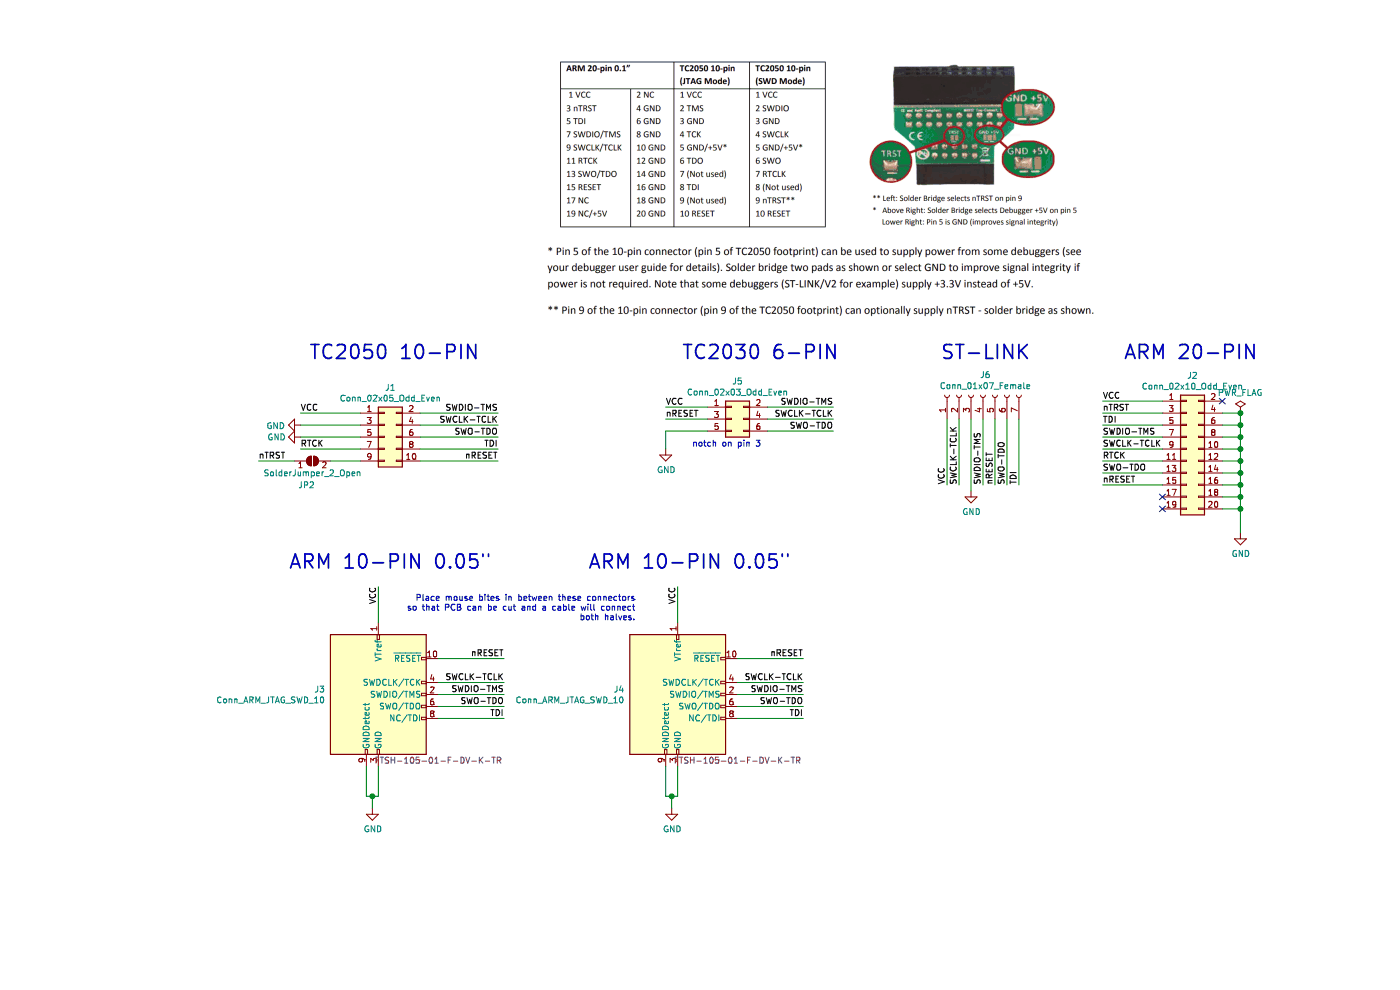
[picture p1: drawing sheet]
(kicad_sch (version 20200714) (host eeschema "5.99.0-unknown-9a4f92dfd~102~ubuntu20.04.1")

 (page 1 1)

 (paper "A4")

 (lib_symbols
  (symbol "Connector:Conn_01x07_Female" (pin_names hide)
   (property "Reference" "J" (id 0) (at 0 10.16 0) (effects (font (size 1.27 1.27))))
   (property "Value" "Conn_01x07_Female" (id 1) (at 0 -10.16 0) (effects (font (size 1.27 1.27))))
   (property "Footprint" "" (id 2) (at 0 0 0) (effects (font (size 1.27 1.27)) hide))
   (property "Datasheet" "~" (id 3) (at 0 0 0) (effects (font (size 1.27 1.27)) hide))
   (symbol "Conn_01x07_Female_1_1"
    (arc (start 0 -7.112) (end 0 -8.128) (radius (at 0 -7.62) (length 0.508) (angles 90.1 -90.1)) (stroke (width 0.1524)) (fill (type none)))
    (arc (start 0 -4.572) (end 0 -5.588) (radius (at 0 -5.08) (length 0.508) (angles 90.1 -90.1)) (stroke (width 0.1524)) (fill (type none)))
    (arc (start 0 -2.032) (end 0 -3.048) (radius (at 0 -2.54) (length 0.508) (angles 90.1 -90.1)) (stroke (width 0.1524)) (fill (type none)))
    (arc (start 0 0.508) (end 0 -0.508) (radius (at 0 0) (length 0.508) (angles 90.1 -90.1)) (stroke (width 0.1524)) (fill (type none)))
    (arc (start 0 3.048) (end 0 2.032) (radius (at 0 2.54) (length 0.508) (angles 90.1 -90.1)) (stroke (width 0.1524)) (fill (type none)))
    (arc (start 0 5.588) (end 0 4.572) (radius (at 0 5.08) (length 0.508) (angles 90.1 -90.1)) (stroke (width 0.1524)) (fill (type none)))
    (arc (start 0 8.128) (end 0 7.112) (radius (at 0 7.62) (length 0.508) (angles 90.1 -90.1)) (stroke (width 0.1524)) (fill (type none)))
    (polyline (pts (xy -1.27 -7.62) (xy -0.508 -7.62)) (stroke (width 0.1524)) (fill (type none)))
    (polyline (pts (xy -1.27 -5.08) (xy -0.508 -5.08)) (stroke (width 0.1524)) (fill (type none)))
    (polyline (pts (xy -1.27 -2.54) (xy -0.508 -2.54)) (stroke (width 0.1524)) (fill (type none)))
    (polyline (pts (xy -1.27 0) (xy -0.508 0)) (stroke (width 0.1524)) (fill (type none)))
    (polyline (pts (xy -1.27 2.54) (xy -0.508 2.54)) (stroke (width 0.1524)) (fill (type none)))
    (polyline (pts (xy -1.27 5.08) (xy -0.508 5.08)) (stroke (width 0.1524)) (fill (type none)))
    (polyline (pts (xy -1.27 7.62) (xy -0.508 7.62)) (stroke (width 0.1524)) (fill (type none)))
    (pin passive line (at -5.08 7.62 0) (length 3.81) (name "Pin_1" (effects (font (size 1.27 1.27)))) (number "1" (effects (font (size 1.27 1.27)))))
    (pin passive line (at -5.08 5.08 0) (length 3.81) (name "Pin_2" (effects (font (size 1.27 1.27)))) (number "2" (effects (font (size 1.27 1.27)))))
    (pin passive line (at -5.08 2.54 0) (length 3.81) (name "Pin_3" (effects (font (size 1.27 1.27)))) (number "3" (effects (font (size 1.27 1.27)))))
    (pin passive line (at -5.08 0 0) (length 3.81) (name "Pin_4" (effects (font (size 1.27 1.27)))) (number "4" (effects (font (size 1.27 1.27)))))
    (pin passive line (at -5.08 -2.54 0) (length 3.81) (name "Pin_5" (effects (font (size 1.27 1.27)))) (number "5" (effects (font (size 1.27 1.27)))))
    (pin passive line (at -5.08 -5.08 0) (length 3.81) (name "Pin_6" (effects (font (size 1.27 1.27)))) (number "6" (effects (font (size 1.27 1.27)))))
    (pin passive line (at -5.08 -7.62 0) (length 3.81) (name "Pin_7" (effects (font (size 1.27 1.27)))) (number "7" (effects (font (size 1.27 1.27)))))))
  (symbol "Connector:Conn_ARM_JTAG_SWD_10"
   (property "Reference" "J" (id 0) (at -2.54 16.51 0) (effects (font (size 1.27 1.27)) (justify right)))
   (property "Value" "Conn_ARM_JTAG_SWD_10" (id 1) (at -2.54 13.97 0) (effects (font (size 1.27 1.27)) (justify right bottom)))
   (property "Footprint" "" (id 2) (at 0 0 0) (effects (font (size 1.27 1.27)) hide))
   (property "Datasheet" "http://infocenter.arm.com/help/topic/com.arm.doc.ddi0314h/DDI0314H_coresight_components_trm.pdf" (id 3) (at -8.89 -31.75 90) (effects (font (size 1.27 1.27)) hide))
   (symbol "Conn_ARM_JTAG_SWD_10_0_1"
    (rectangle (start -10.16 12.7) (end 10.16 -12.7) (stroke (width 0.254)) (fill (type background)))
    (rectangle (start -2.794 -12.7) (end -2.286 -11.684) (stroke (width 0)) (fill (type none)))
    (rectangle (start -0.254 -12.7) (end 0.254 -11.684) (stroke (width 0)) (fill (type none)))
    (rectangle (start -0.254 12.7) (end 0.254 11.684) (stroke (width 0)) (fill (type none)))
    (rectangle (start 9.144 2.286) (end 10.16 2.794) (stroke (width 0)) (fill (type none)))
    (rectangle (start 10.16 -2.794) (end 9.144 -2.286) (stroke (width 0)) (fill (type none)))
    (rectangle (start 10.16 -0.254) (end 9.144 0.254) (stroke (width 0)) (fill (type none)))
    (rectangle (start 10.16 7.874) (end 9.144 7.366) (stroke (width 0)) (fill (type none))))
   (symbol "Conn_ARM_JTAG_SWD_10_1_1"
    (rectangle (start 9.144 -5.334) (end 10.16 -4.826) (stroke (width 0)) (fill (type none)))
    (pin power_in line (at 0 15.24 270) (length 2.54) (name "VTref" (effects (font (size 1.27 1.27)))) (number "1" (effects (font (size 1.27 1.27)))))
    (pin open_collector line (at 12.7 7.62 180) (length 2.54) (name "~RESET~" (effects (font (size 1.27 1.27)))) (number "10" (effects (font (size 1.27 1.27)))))
    (pin bidirectional line (at 12.7 0 180) (length 2.54) (name "SWDIO/TMS" (effects (font (size 1.27 1.27)))) (number "2" (effects (font (size 1.27 1.27)))))
    (pin power_in line (at 0 -15.24 90) (length 2.54) (name "GND" (effects (font (size 1.27 1.27)))) (number "3" (effects (font (size 1.27 1.27)))))
    (pin output line (at 12.7 2.54 180) (length 2.54) (name "SWDCLK/TCK" (effects (font (size 1.27 1.27)))) (number "4" (effects (font (size 1.27 1.27)))))
    (pin passive line (at 0 -15.24 90) (length 2.54) hide (name "GND" (effects (font (size 1.27 1.27)))) (number "5" (effects (font (size 1.27 1.27)))))
    (pin input line (at 12.7 -2.54 180) (length 2.54) (name "SWO/TDO" (effects (font (size 1.27 1.27)))) (number "6" (effects (font (size 1.27 1.27)))))
    (pin unconnected line (at -10.16 0 0) (length 2.54) hide (name "KEY" (effects (font (size 1.27 1.27)))) (number "7" (effects (font (size 1.27 1.27)))))
    (pin output line (at 12.7 -5.08 180) (length 2.54) (name "NC/TDI" (effects (font (size 1.27 1.27)))) (number "8" (effects (font (size 1.27 1.27)))))
    (pin passive line (at -2.54 -15.24 90) (length 2.54) (name "GNDDetect" (effects (font (size 1.27 1.27)))) (number "9" (effects (font (size 1.27 1.27)))))))
  (symbol "Connector_Generic:Conn_02x03_Odd_Even" (pin_names hide)
   (property "Reference" "J" (id 0) (at 1.27 5.08 0) (effects (font (size 1.27 1.27))))
   (property "Value" "Conn_02x03_Odd_Even" (id 1) (at 1.27 -5.08 0) (effects (font (size 1.27 1.27))))
   (property "Footprint" "" (id 2) (at 0 0 0) (effects (font (size 1.27 1.27)) hide))
   (property "Datasheet" "~" (id 3) (at 0 0 0) (effects (font (size 1.27 1.27)) hide))
   (symbol "Conn_02x03_Odd_Even_1_1"
    (rectangle (start -1.27 -2.413) (end 0 -2.667) (stroke (width 0.1524)) (fill (type none)))
    (rectangle (start -1.27 2.667) (end 0 2.413) (stroke (width 0.1524)) (fill (type none)))
    (rectangle (start -1.27 3.81) (end 3.81 -3.81) (stroke (width 0.254)) (fill (type background)))
    (rectangle (start -1.27 0.127) (end 0 -0.127) (stroke (width 0.1524)) (fill (type none)))
    (rectangle (start 3.81 -2.413) (end 2.54 -2.667) (stroke (width 0.1524)) (fill (type none)))
    (rectangle (start 3.81 2.667) (end 2.54 2.413) (stroke (width 0.1524)) (fill (type none)))
    (rectangle (start 3.81 0.127) (end 2.54 -0.127) (stroke (width 0.1524)) (fill (type none)))
    (pin passive line (at -5.08 2.54 0) (length 3.81) (name "Pin_1" (effects (font (size 1.27 1.27)))) (number "1" (effects (font (size 1.27 1.27)))))
    (pin passive line (at 7.62 2.54 180) (length 3.81) (name "Pin_2" (effects (font (size 1.27 1.27)))) (number "2" (effects (font (size 1.27 1.27)))))
    (pin passive line (at -5.08 0 0) (length 3.81) (name "Pin_3" (effects (font (size 1.27 1.27)))) (number "3" (effects (font (size 1.27 1.27)))))
    (pin passive line (at 7.62 0 180) (length 3.81) (name "Pin_4" (effects (font (size 1.27 1.27)))) (number "4" (effects (font (size 1.27 1.27)))))
    (pin passive line (at -5.08 -2.54 0) (length 3.81) (name "Pin_5" (effects (font (size 1.27 1.27)))) (number "5" (effects (font (size 1.27 1.27)))))
    (pin passive line (at 7.62 -2.54 180) (length 3.81) (name "Pin_6" (effects (font (size 1.27 1.27)))) (number "6" (effects (font (size 1.27 1.27)))))))
  (symbol "Connector_Generic:Conn_02x05_Odd_Even" (pin_names hide)
   (property "Reference" "J" (id 0) (at 1.27 7.62 0) (effects (font (size 1.27 1.27))))
   (property "Value" "Conn_02x05_Odd_Even" (id 1) (at 1.27 -7.62 0) (effects (font (size 1.27 1.27))))
   (property "Footprint" "" (id 2) (at 0 0 0) (effects (font (size 1.27 1.27)) hide))
   (property "Datasheet" "~" (id 3) (at 0 0 0) (effects (font (size 1.27 1.27)) hide))
   (symbol "Conn_02x05_Odd_Even_1_1"
    (rectangle (start -1.27 -4.953) (end 0 -5.207) (stroke (width 0.1524)) (fill (type none)))
    (rectangle (start -1.27 -2.413) (end 0 -2.667) (stroke (width 0.1524)) (fill (type none)))
    (rectangle (start -1.27 2.667) (end 0 2.413) (stroke (width 0.1524)) (fill (type none)))
    (rectangle (start -1.27 5.207) (end 0 4.953) (stroke (width 0.1524)) (fill (type none)))
    (rectangle (start -1.27 6.35) (end 3.81 -6.35) (stroke (width 0.254)) (fill (type background)))
    (rectangle (start -1.27 0.127) (end 0 -0.127) (stroke (width 0.1524)) (fill (type none)))
    (rectangle (start 3.81 -4.953) (end 2.54 -5.207) (stroke (width 0.1524)) (fill (type none)))
    (rectangle (start 3.81 -2.413) (end 2.54 -2.667) (stroke (width 0.1524)) (fill (type none)))
    (rectangle (start 3.81 2.667) (end 2.54 2.413) (stroke (width 0.1524)) (fill (type none)))
    (rectangle (start 3.81 5.207) (end 2.54 4.953) (stroke (width 0.1524)) (fill (type none)))
    (rectangle (start 3.81 0.127) (end 2.54 -0.127) (stroke (width 0.1524)) (fill (type none)))
    (pin passive line (at -5.08 5.08 0) (length 3.81) (name "Pin_1" (effects (font (size 1.27 1.27)))) (number "1" (effects (font (size 1.27 1.27)))))
    (pin passive line (at 7.62 -5.08 180) (length 3.81) (name "Pin_10" (effects (font (size 1.27 1.27)))) (number "10" (effects (font (size 1.27 1.27)))))
    (pin passive line (at 7.62 5.08 180) (length 3.81) (name "Pin_2" (effects (font (size 1.27 1.27)))) (number "2" (effects (font (size 1.27 1.27)))))
    (pin passive line (at -5.08 2.54 0) (length 3.81) (name "Pin_3" (effects (font (size 1.27 1.27)))) (number "3" (effects (font (size 1.27 1.27)))))
    (pin passive line (at 7.62 2.54 180) (length 3.81) (name "Pin_4" (effects (font (size 1.27 1.27)))) (number "4" (effects (font (size 1.27 1.27)))))
    (pin passive line (at -5.08 0 0) (length 3.81) (name "Pin_5" (effects (font (size 1.27 1.27)))) (number "5" (effects (font (size 1.27 1.27)))))
    (pin passive line (at 7.62 0 180) (length 3.81) (name "Pin_6" (effects (font (size 1.27 1.27)))) (number "6" (effects (font (size 1.27 1.27)))))
    (pin passive line (at -5.08 -2.54 0) (length 3.81) (name "Pin_7" (effects (font (size 1.27 1.27)))) (number "7" (effects (font (size 1.27 1.27)))))
    (pin passive line (at 7.62 -2.54 180) (length 3.81) (name "Pin_8" (effects (font (size 1.27 1.27)))) (number "8" (effects (font (size 1.27 1.27)))))
    (pin passive line (at -5.08 -5.08 0) (length 3.81) (name "Pin_9" (effects (font (size 1.27 1.27)))) (number "9" (effects (font (size 1.27 1.27)))))))
  (symbol "Connector_Generic:Conn_02x10_Odd_Even" (pin_names hide)
   (property "Reference" "J" (id 0) (at 1.27 12.7 0) (effects (font (size 1.27 1.27))))
   (property "Value" "Conn_02x10_Odd_Even" (id 1) (at 1.27 -15.24 0) (effects (font (size 1.27 1.27))))
   (property "Footprint" "" (id 2) (at 0 0 0) (effects (font (size 1.27 1.27)) hide))
   (property "Datasheet" "~" (id 3) (at 0 0 0) (effects (font (size 1.27 1.27)) hide))
   (symbol "Conn_02x10_Odd_Even_1_1"
    (rectangle (start -1.27 -4.953) (end 0 -5.207) (stroke (width 0.1524)) (fill (type none)))
    (rectangle (start -1.27 -7.493) (end 0 -7.747) (stroke (width 0.1524)) (fill (type none)))
    (rectangle (start -1.27 -10.033) (end 0 -10.287) (stroke (width 0.1524)) (fill (type none)))
    (rectangle (start -1.27 -12.573) (end 0 -12.827) (stroke (width 0.1524)) (fill (type none)))
    (rectangle (start -1.27 -2.413) (end 0 -2.667) (stroke (width 0.1524)) (fill (type none)))
    (rectangle (start -1.27 2.667) (end 0 2.413) (stroke (width 0.1524)) (fill (type none)))
    (rectangle (start -1.27 5.207) (end 0 4.953) (stroke (width 0.1524)) (fill (type none)))
    (rectangle (start -1.27 7.747) (end 0 7.493) (stroke (width 0.1524)) (fill (type none)))
    (rectangle (start -1.27 10.287) (end 0 10.033) (stroke (width 0.1524)) (fill (type none)))
    (rectangle (start -1.27 11.43) (end 3.81 -13.97) (stroke (width 0.254)) (fill (type background)))
    (rectangle (start -1.27 0.127) (end 0 -0.127) (stroke (width 0.1524)) (fill (type none)))
    (rectangle (start 3.81 -4.953) (end 2.54 -5.207) (stroke (width 0.1524)) (fill (type none)))
    (rectangle (start 3.81 -7.493) (end 2.54 -7.747) (stroke (width 0.1524)) (fill (type none)))
    (rectangle (start 3.81 -10.033) (end 2.54 -10.287) (stroke (width 0.1524)) (fill (type none)))
    (rectangle (start 3.81 -12.573) (end 2.54 -12.827) (stroke (width 0.1524)) (fill (type none)))
    (rectangle (start 3.81 -2.413) (end 2.54 -2.667) (stroke (width 0.1524)) (fill (type none)))
    (rectangle (start 3.81 2.667) (end 2.54 2.413) (stroke (width 0.1524)) (fill (type none)))
    (rectangle (start 3.81 5.207) (end 2.54 4.953) (stroke (width 0.1524)) (fill (type none)))
    (rectangle (start 3.81 7.747) (end 2.54 7.493) (stroke (width 0.1524)) (fill (type none)))
    (rectangle (start 3.81 10.287) (end 2.54 10.033) (stroke (width 0.1524)) (fill (type none)))
    (rectangle (start 3.81 0.127) (end 2.54 -0.127) (stroke (width 0.1524)) (fill (type none)))
    (pin passive line (at -5.08 10.16 0) (length 3.81) (name "Pin_1" (effects (font (size 1.27 1.27)))) (number "1" (effects (font (size 1.27 1.27)))))
    (pin passive line (at 7.62 0 180) (length 3.81) (name "Pin_10" (effects (font (size 1.27 1.27)))) (number "10" (effects (font (size 1.27 1.27)))))
    (pin passive line (at -5.08 -2.54 0) (length 3.81) (name "Pin_11" (effects (font (size 1.27 1.27)))) (number "11" (effects (font (size 1.27 1.27)))))
    (pin passive line (at 7.62 -2.54 180) (length 3.81) (name "Pin_12" (effects (font (size 1.27 1.27)))) (number "12" (effects (font (size 1.27 1.27)))))
    (pin passive line (at -5.08 -5.08 0) (length 3.81) (name "Pin_13" (effects (font (size 1.27 1.27)))) (number "13" (effects (font (size 1.27 1.27)))))
    (pin passive line (at 7.62 -5.08 180) (length 3.81) (name "Pin_14" (effects (font (size 1.27 1.27)))) (number "14" (effects (font (size 1.27 1.27)))))
    (pin passive line (at -5.08 -7.62 0) (length 3.81) (name "Pin_15" (effects (font (size 1.27 1.27)))) (number "15" (effects (font (size 1.27 1.27)))))
    (pin passive line (at 7.62 -7.62 180) (length 3.81) (name "Pin_16" (effects (font (size 1.27 1.27)))) (number "16" (effects (font (size 1.27 1.27)))))
    (pin passive line (at -5.08 -10.16 0) (length 3.81) (name "Pin_17" (effects (font (size 1.27 1.27)))) (number "17" (effects (font (size 1.27 1.27)))))
    (pin passive line (at 7.62 -10.16 180) (length 3.81) (name "Pin_18" (effects (font (size 1.27 1.27)))) (number "18" (effects (font (size 1.27 1.27)))))
    (pin passive line (at -5.08 -12.7 0) (length 3.81) (name "Pin_19" (effects (font (size 1.27 1.27)))) (number "19" (effects (font (size 1.27 1.27)))))
    (pin passive line (at 7.62 10.16 180) (length 3.81) (name "Pin_2" (effects (font (size 1.27 1.27)))) (number "2" (effects (font (size 1.27 1.27)))))
    (pin passive line (at 7.62 -12.7 180) (length 3.81) (name "Pin_20" (effects (font (size 1.27 1.27)))) (number "20" (effects (font (size 1.27 1.27)))))
    (pin passive line (at -5.08 7.62 0) (length 3.81) (name "Pin_3" (effects (font (size 1.27 1.27)))) (number "3" (effects (font (size 1.27 1.27)))))
    (pin passive line (at 7.62 7.62 180) (length 3.81) (name "Pin_4" (effects (font (size 1.27 1.27)))) (number "4" (effects (font (size 1.27 1.27)))))
    (pin passive line (at -5.08 5.08 0) (length 3.81) (name "Pin_5" (effects (font (size 1.27 1.27)))) (number "5" (effects (font (size 1.27 1.27)))))
    (pin passive line (at 7.62 5.08 180) (length 3.81) (name "Pin_6" (effects (font (size 1.27 1.27)))) (number "6" (effects (font (size 1.27 1.27)))))
    (pin passive line (at -5.08 2.54 0) (length 3.81) (name "Pin_7" (effects (font (size 1.27 1.27)))) (number "7" (effects (font (size 1.27 1.27)))))
    (pin passive line (at 7.62 2.54 180) (length 3.81) (name "Pin_8" (effects (font (size 1.27 1.27)))) (number "8" (effects (font (size 1.27 1.27)))))
    (pin passive line (at -5.08 0 0) (length 3.81) (name "Pin_9" (effects (font (size 1.27 1.27)))) (number "9" (effects (font (size 1.27 1.27)))))))
  (symbol "Jumper:SolderJumper_2_Open" (pin_names (offset 0) hide)
   (property "Reference" "JP" (id 0) (at 0 2.032 0) (effects (font (size 1.27 1.27))))
   (property "Value" "SolderJumper_2_Open" (id 1) (at 0 -2.54 0) (effects (font (size 1.27 1.27))))
   (property "Footprint" "" (id 2) (at 0 0 0) (effects (font (size 1.27 1.27)) hide))
   (property "Datasheet" "~" (id 3) (at 0 0 0) (effects (font (size 1.27 1.27)) hide))
   (symbol "SolderJumper_2_Open_0_1"
    (arc (start -0.254 1.016) (end -0.254 -1.016) (radius (at -0.254 0) (length 1.016) (angles 90.1 -90.1)) (stroke (width 0)) (fill (type none)))
    (arc (start -0.254 1.016) (end -0.254 -1.016) (radius (at -0.254 0) (length 1.016) (angles 90.1 -90.1)) (stroke (width 0)) (fill (type outline)))
    (arc (start 0.254 -1.016) (end 0.254 1.016) (radius (at 0.254 0) (length 1.016) (angles -89.9 89.9)) (stroke (width 0)) (fill (type none)))
    (arc (start 0.254 -1.016) (end 0.254 1.016) (radius (at 0.254 0) (length 1.016) (angles -89.9 89.9)) (stroke (width 0)) (fill (type outline)))
    (polyline (pts (xy -0.254 1.016) (xy -0.254 -1.016)) (stroke (width 0)) (fill (type none)))
    (polyline (pts (xy 0.254 1.016) (xy 0.254 -1.016)) (stroke (width 0)) (fill (type none))))
   (symbol "SolderJumper_2_Open_1_1"
    (pin passive line (at -3.81 0 0) (length 2.54) (name "A" (effects (font (size 1.27 1.27)))) (number "1" (effects (font (size 1.27 1.27)))))
    (pin passive line (at 3.81 0 180) (length 2.54) (name "B" (effects (font (size 1.27 1.27)))) (number "2" (effects (font (size 1.27 1.27)))))))
  (symbol "power:GND" (power) (pin_names (offset 0))
   (property "Reference" "#PWR" (id 0) (at 0 -6.35 0) (effects (font (size 1.27 1.27)) hide))
   (property "Value" "GND" (id 1) (at 0 -3.81 0) (effects (font (size 1.27 1.27))))
   (property "Footprint" "" (id 2) (at 0 0 0) (effects (font (size 1.27 1.27)) hide))
   (property "Datasheet" "" (id 3) (at 0 0 0) (effects (font (size 1.27 1.27)) hide))
   (symbol "GND_0_1"
    (polyline (pts (xy 0 0) (xy 0 -1.27) (xy 1.27 -1.27) (xy 0 -2.54) (xy -1.27 -1.27) (xy 0 -1.27)) (stroke (width 0)) (fill (type none))))
   (symbol "GND_1_1"
    (pin power_in line (at 0 0 270) (length 0) hide (name "GND" (effects (font (size 1.27 1.27)))) (number "1" (effects (font (size 1.27 1.27)))))))
  (symbol "power:PWR_FLAG" (power) (pin_numbers hide) (pin_names (offset 0) hide)
   (property "Reference" "#FLG" (id 0) (at 0 1.905 0) (effects (font (size 1.27 1.27)) hide))
   (property "Value" "PWR_FLAG" (id 1) (at 0 3.81 0) (effects (font (size 1.27 1.27))))
   (property "Footprint" "" (id 2) (at 0 0 0) (effects (font (size 1.27 1.27)) hide))
   (property "Datasheet" "~" (id 3) (at 0 0 0) (effects (font (size 1.27 1.27)) hide))
   (symbol "PWR_FLAG_0_1"
    (polyline (pts (xy 0 0) (xy 0 1.27) (xy -1.016 1.905) (xy 0 2.54) (xy 1.016 1.905) (xy 0 1.27)) (stroke (width 0)) (fill (type none))))
   (symbol "PWR_FLAG_0_0"
    (pin power_out line (at 0 0 90) (length 0) (name "pwr" (effects (font (size 1.27 1.27)))) (number "1" (effects (font (size 1.27 1.27))))))))

 (junction (at 71.12 168.91) (diameter 1.016) (color 0 0 0 0))
 (junction (at 134.62 168.91) (diameter 1.016) (color 0 0 0 0))
 (junction (at 255.27 87.63) (diameter 1.016) (color 0 0 0 0))
 (junction (at 255.27 90.17) (diameter 1.016) (color 0 0 0 0))
 (junction (at 255.27 92.71) (diameter 1.016) (color 0 0 0 0))
 (junction (at 255.27 95.25) (diameter 1.016) (color 0 0 0 0))
 (junction (at 255.27 97.79) (diameter 1.016) (color 0 0 0 0))
 (junction (at 255.27 100.33) (diameter 1.016) (color 0 0 0 0))
 (junction (at 255.27 102.87) (diameter 1.016) (color 0 0 0 0))
 (junction (at 255.27 105.41) (diameter 1.016) (color 0 0 0 0))
 (junction (at 255.27 107.95) (diameter 1.016) (color 0 0 0 0))

 (no_connect (at 251.46 85.09))
 (no_connect (at 238.76 105.41))
 (no_connect (at 238.76 107.95))

 (wire (pts (xy 46.99 97.79) (xy 54.61 97.79)) (stroke (width 0) (type solid) (color 0 0 0 0)))
 (wire (pts (xy 55.88 87.63) (xy 68.58 87.63)) (stroke (width 0) (type solid) (color 0 0 0 0)))
 (wire (pts (xy 55.88 90.17) (xy 68.58 90.17)) (stroke (width 0) (type solid) (color 0 0 0 0)))
 (wire (pts (xy 55.88 92.71) (xy 68.58 92.71)) (stroke (width 0) (type solid) (color 0 0 0 0)))
 (wire (pts (xy 55.88 95.25) (xy 68.58 95.25)) (stroke (width 0) (type solid) (color 0 0 0 0)))
 (wire (pts (xy 62.23 97.79) (xy 68.58 97.79)) (stroke (width 0) (type solid) (color 0 0 0 0)))
 (wire (pts (xy 69.85 162.56) (xy 69.85 168.91)) (stroke (width 0) (type solid) (color 0 0 0 0)))
 (wire (pts (xy 69.85 168.91) (xy 71.12 168.91)) (stroke (width 0) (type solid) (color 0 0 0 0)))
 (wire (pts (xy 71.12 168.91) (xy 72.39 168.91)) (stroke (width 0) (type solid) (color 0 0 0 0)))
 (wire (pts (xy 71.12 171.45) (xy 71.12 168.91)) (stroke (width 0) (type solid) (color 0 0 0 0)))
 (wire (pts (xy 72.39 132.08) (xy 72.39 124.46)) (stroke (width 0) (type solid) (color 0 0 0 0)))
 (wire (pts (xy 72.39 168.91) (xy 72.39 162.56)) (stroke (width 0) (type solid) (color 0 0 0 0)))
 (wire (pts (xy 81.28 87.63) (xy 97.79 87.63)) (stroke (width 0) (type solid) (color 0 0 0 0)))
 (wire (pts (xy 81.28 90.17) (xy 97.79 90.17)) (stroke (width 0) (type solid) (color 0 0 0 0)))
 (wire (pts (xy 81.28 92.71) (xy 97.79 92.71)) (stroke (width 0) (type solid) (color 0 0 0 0)))
 (wire (pts (xy 81.28 95.25) (xy 97.79 95.25)) (stroke (width 0) (type solid) (color 0 0 0 0)))
 (wire (pts (xy 81.28 97.79) (xy 97.79 97.79)) (stroke (width 0) (type solid) (color 0 0 0 0)))
 (wire (pts (xy 85.09 139.7) (xy 99.06 139.7)) (stroke (width 0) (type solid) (color 0 0 0 0)))
 (wire (pts (xy 85.09 144.78) (xy 99.06 144.78)) (stroke (width 0) (type solid) (color 0 0 0 0)))
 (wire (pts (xy 85.09 147.32) (xy 99.06 147.32)) (stroke (width 0) (type solid) (color 0 0 0 0)))
 (wire (pts (xy 85.09 149.86) (xy 99.06 149.86)) (stroke (width 0) (type solid) (color 0 0 0 0)))
 (wire (pts (xy 85.09 152.4) (xy 99.06 152.4)) (stroke (width 0) (type solid) (color 0 0 0 0)))
 (wire (pts (xy 133.35 95.25) (xy 133.35 91.44)) (stroke (width 0) (type solid) (color 0 0 0 0)))
 (wire (pts (xy 133.35 162.56) (xy 133.35 168.91)) (stroke (width 0) (type solid) (color 0 0 0 0)))
 (wire (pts (xy 133.35 168.91) (xy 134.62 168.91)) (stroke (width 0) (type solid) (color 0 0 0 0)))
 (wire (pts (xy 134.62 168.91) (xy 135.89 168.91)) (stroke (width 0) (type solid) (color 0 0 0 0)))
 (wire (pts (xy 134.62 171.45) (xy 134.62 168.91)) (stroke (width 0) (type solid) (color 0 0 0 0)))
 (wire (pts (xy 135.89 132.08) (xy 135.89 124.46)) (stroke (width 0) (type solid) (color 0 0 0 0)))
 (wire (pts (xy 135.89 168.91) (xy 135.89 162.56)) (stroke (width 0) (type solid) (color 0 0 0 0)))
 (wire (pts (xy 142.24 86.36) (xy 133.35 86.36)) (stroke (width 0) (type solid) (color 0 0 0 0)))
 (wire (pts (xy 142.24 88.9) (xy 133.35 88.9)) (stroke (width 0) (type solid) (color 0 0 0 0)))
 (wire (pts (xy 142.24 91.44) (xy 133.35 91.44)) (stroke (width 0) (type solid) (color 0 0 0 0)))
 (wire (pts (xy 148.59 139.7) (xy 162.56 139.7)) (stroke (width 0) (type solid) (color 0 0 0 0)))
 (wire (pts (xy 148.59 144.78) (xy 162.56 144.78)) (stroke (width 0) (type solid) (color 0 0 0 0)))
 (wire (pts (xy 148.59 147.32) (xy 162.56 147.32)) (stroke (width 0) (type solid) (color 0 0 0 0)))
 (wire (pts (xy 148.59 149.86) (xy 162.56 149.86)) (stroke (width 0) (type solid) (color 0 0 0 0)))
 (wire (pts (xy 148.59 152.4) (xy 162.56 152.4)) (stroke (width 0) (type solid) (color 0 0 0 0)))
 (wire (pts (xy 154.94 86.36) (xy 168.91 86.36)) (stroke (width 0) (type solid) (color 0 0 0 0)))
 (wire (pts (xy 154.94 88.9) (xy 168.91 88.9)) (stroke (width 0) (type solid) (color 0 0 0 0)))
 (wire (pts (xy 154.94 91.44) (xy 168.91 91.44)) (stroke (width 0) (type solid) (color 0 0 0 0)))
 (wire (pts (xy 193.04 88.9) (xy 193.04 102.87)) (stroke (width 0) (type solid) (color 0 0 0 0)))
 (wire (pts (xy 195.58 88.9) (xy 195.58 102.87)) (stroke (width 0) (type solid) (color 0 0 0 0)))
 (wire (pts (xy 198.12 88.9) (xy 198.12 104.14)) (stroke (width 0) (type solid) (color 0 0 0 0)))
 (wire (pts (xy 200.66 88.9) (xy 200.66 102.87)) (stroke (width 0) (type solid) (color 0 0 0 0)))
 (wire (pts (xy 203.2 88.9) (xy 203.2 102.87)) (stroke (width 0) (type solid) (color 0 0 0 0)))
 (wire (pts (xy 205.74 88.9) (xy 205.74 102.87)) (stroke (width 0) (type solid) (color 0 0 0 0)))
 (wire (pts (xy 208.28 88.9) (xy 208.28 102.87)) (stroke (width 0) (type solid) (color 0 0 0 0)))
 (wire (pts (xy 226.06 85.09) (xy 238.76 85.09)) (stroke (width 0) (type solid) (color 0 0 0 0)))
 (wire (pts (xy 226.06 87.63) (xy 238.76 87.63)) (stroke (width 0) (type solid) (color 0 0 0 0)))
 (wire (pts (xy 226.06 90.17) (xy 238.76 90.17)) (stroke (width 0) (type solid) (color 0 0 0 0)))
 (wire (pts (xy 226.06 92.71) (xy 238.76 92.71)) (stroke (width 0) (type solid) (color 0 0 0 0)))
 (wire (pts (xy 226.06 95.25) (xy 238.76 95.25)) (stroke (width 0) (type solid) (color 0 0 0 0)))
 (wire (pts (xy 226.06 97.79) (xy 238.76 97.79)) (stroke (width 0) (type solid) (color 0 0 0 0)))
 (wire (pts (xy 226.06 100.33) (xy 238.76 100.33)) (stroke (width 0) (type solid) (color 0 0 0 0)))
 (wire (pts (xy 226.06 102.87) (xy 238.76 102.87)) (stroke (width 0) (type solid) (color 0 0 0 0)))
 (wire (pts (xy 251.46 87.63) (xy 255.27 87.63)) (stroke (width 0) (type solid) (color 0 0 0 0)))
 (wire (pts (xy 251.46 90.17) (xy 255.27 90.17)) (stroke (width 0) (type solid) (color 0 0 0 0)))
 (wire (pts (xy 251.46 92.71) (xy 255.27 92.71)) (stroke (width 0) (type solid) (color 0 0 0 0)))
 (wire (pts (xy 251.46 95.25) (xy 255.27 95.25)) (stroke (width 0) (type solid) (color 0 0 0 0)))
 (wire (pts (xy 251.46 97.79) (xy 255.27 97.79)) (stroke (width 0) (type solid) (color 0 0 0 0)))
 (wire (pts (xy 251.46 100.33) (xy 255.27 100.33)) (stroke (width 0) (type solid) (color 0 0 0 0)))
 (wire (pts (xy 251.46 102.87) (xy 255.27 102.87)) (stroke (width 0) (type solid) (color 0 0 0 0)))
 (wire (pts (xy 251.46 105.41) (xy 255.27 105.41)) (stroke (width 0) (type solid) (color 0 0 0 0)))
 (wire (pts (xy 251.46 107.95) (xy 255.27 107.95)) (stroke (width 0) (type solid) (color 0 0 0 0)))
 (wire (pts (xy 255.27 87.63) (xy 255.27 90.17)) (stroke (width 0) (type solid) (color 0 0 0 0)))
 (wire (pts (xy 255.27 90.17) (xy 255.27 92.71)) (stroke (width 0) (type solid) (color 0 0 0 0)))
 (wire (pts (xy 255.27 92.71) (xy 255.27 95.25)) (stroke (width 0) (type solid) (color 0 0 0 0)))
 (wire (pts (xy 255.27 95.25) (xy 255.27 97.79)) (stroke (width 0) (type solid) (color 0 0 0 0)))
 (wire (pts (xy 255.27 97.79) (xy 255.27 100.33)) (stroke (width 0) (type solid) (color 0 0 0 0)))
 (wire (pts (xy 255.27 100.33) (xy 255.27 102.87)) (stroke (width 0) (type solid) (color 0 0 0 0)))
 (wire (pts (xy 255.27 102.87) (xy 255.27 105.41)) (stroke (width 0) (type solid) (color 0 0 0 0)))
 (wire (pts (xy 255.27 105.41) (xy 255.27 107.95)) (stroke (width 0) (type solid) (color 0 0 0 0)))
 (wire (pts (xy 255.27 107.95) (xy 255.27 113.03)) (stroke (width 0) (type solid) (color 0 0 0 0)))

 (image (at 166.37 39.37)
  (data))
 (image (at 76.2 29.21)
  (data))

 (text "TC2050 10-PIN" (at 93.98 77.47 180) (effects (font (size 2.9972 2.9972)) (justify right bottom)))
 (text "ARM 10-PIN 0.05\"" (at 96.52 121.92 180) (effects (font (size 2.9972 2.9972)) (justify right bottom)))
 (text "Place mouse bites in between these connectors\nso that PCB can be cut and a cable will connect\nboth halves." (at 127 132.08 0) (effects (font (size 1.27 1.27)) (justify right bottom)))
 (text "notch on pin 3" (at 153.67 95.25 180) (effects (font (size 1.27 1.27)) (justify right bottom)))
 (text "ARM 10-PIN 0.05\"" (at 160.02 121.92 180) (effects (font (size 2.9972 2.9972)) (justify right bottom)))
 (text "TC2030 6-PIN" (at 170.18 77.47 180) (effects (font (size 2.9972 2.9972)) (justify right bottom)))
 (text "ST-LINK" (at 210.82 77.47 180) (effects (font (size 2.9972 2.9972)) (justify right bottom)))
 (text "ARM 20-PIN" (at 259.08 77.47 180) (effects (font (size 2.9972 2.9972)) (justify right bottom)))

 (label "nTRST" (at 46.99 97.79 0) (effects (font (size 1.27 1.27)) (justify left bottom)))
 (label "VCC" (at 55.88 87.63 0) (effects (font (size 1.27 1.27)) (justify left bottom)))
 (label "RTCK" (at 55.88 95.25 0) (effects (font (size 1.27 1.27)) (justify left bottom)))
 (label "VCC" (at 72.39 124.46 270) (effects (font (size 1.27 1.27)) (justify right bottom)))
 (label "SWDIO-TMS" (at 97.79 87.63 180) (effects (font (size 1.27 1.27)) (justify right bottom)))
 (label "SWCLK-TCLK" (at 97.79 90.17 180) (effects (font (size 1.27 1.27)) (justify right bottom)))
 (label "SWO-TDO" (at 97.79 92.71 180) (effects (font (size 1.27 1.27)) (justify right bottom)))
 (label "TDI" (at 97.79 95.25 180) (effects (font (size 1.27 1.27)) (justify right bottom)))
 (label "nRESET" (at 97.79 97.79 180) (effects (font (size 1.27 1.27)) (justify right bottom)))
 (label "nRESET" (at 99.06 139.7 180) (effects (font (size 1.27 1.27)) (justify right bottom)))
 (label "SWCLK-TCLK" (at 99.06 144.78 180) (effects (font (size 1.27 1.27)) (justify right bottom)))
 (label "SWDIO-TMS" (at 99.06 147.32 180) (effects (font (size 1.27 1.27)) (justify right bottom)))
 (label "SWO-TDO" (at 99.06 149.86 180) (effects (font (size 1.27 1.27)) (justify right bottom)))
 (label "TDI" (at 99.06 152.4 180) (effects (font (size 1.27 1.27)) (justify right bottom)))
 (label "VCC" (at 133.35 86.36 0) (effects (font (size 1.27 1.27)) (justify left bottom)))
 (label "nRESET" (at 133.35 88.9 0) (effects (font (size 1.27 1.27)) (justify left bottom)))
 (label "VCC" (at 135.89 124.46 270) (effects (font (size 1.27 1.27)) (justify right bottom)))
 (label "nRESET" (at 162.56 139.7 180) (effects (font (size 1.27 1.27)) (justify right bottom)))
 (label "SWCLK-TCLK" (at 162.56 144.78 180) (effects (font (size 1.27 1.27)) (justify right bottom)))
 (label "SWDIO-TMS" (at 162.56 147.32 180) (effects (font (size 1.27 1.27)) (justify right bottom)))
 (label "SWO-TDO" (at 162.56 149.86 180) (effects (font (size 1.27 1.27)) (justify right bottom)))
 (label "TDI" (at 162.56 152.4 180) (effects (font (size 1.27 1.27)) (justify right bottom)))
 (label "SWDIO-TMS" (at 168.91 86.36 180) (effects (font (size 1.27 1.27)) (justify right bottom)))
 (label "SWCLK-TCLK" (at 168.91 88.9 180) (effects (font (size 1.27 1.27)) (justify right bottom)))
 (label "SWO-TDO" (at 168.91 91.44 180) (effects (font (size 1.27 1.27)) (justify right bottom)))
 (label "VCC" (at 193.04 102.87 90) (effects (font (size 1.27 1.27)) (justify left bottom)))
 (label "SWCLK-TCLK" (at 195.58 102.87 90) (effects (font (size 1.27 1.27)) (justify left bottom)))
 (label "SWDIO-TMS" (at 200.66 102.87 90) (effects (font (size 1.27 1.27)) (justify left bottom)))
 (label "nRESET" (at 203.2 102.87 90) (effects (font (size 1.27 1.27)) (justify left bottom)))
 (label "SWO-TDO" (at 205.74 102.87 90) (effects (font (size 1.27 1.27)) (justify left bottom)))
 (label "TDI" (at 208.28 102.87 90) (effects (font (size 1.27 1.27)) (justify left bottom)))
 (label "VCC" (at 226.06 85.09 0) (effects (font (size 1.27 1.27)) (justify left bottom)))
 (label "nTRST" (at 226.06 87.63 0) (effects (font (size 1.27 1.27)) (justify left bottom)))
 (label "TDI" (at 226.06 90.17 0) (effects (font (size 1.27 1.27)) (justify left bottom)))
 (label "SWDIO-TMS" (at 226.06 92.71 0) (effects (font (size 1.27 1.27)) (justify left bottom)))
 (label "SWCLK-TCLK" (at 226.06 95.25 0) (effects (font (size 1.27 1.27)) (justify left bottom)))
 (label "RTCK" (at 226.06 97.79 0) (effects (font (size 1.27 1.27)) (justify left bottom)))
 (label "SWO-TDO" (at 226.06 100.33 0) (effects (font (size 1.27 1.27)) (justify left bottom)))
 (label "nRESET" (at 226.06 102.87 0) (effects (font (size 1.27 1.27)) (justify left bottom)))

 (symbol (lib_id "power:PWR_FLAG") (at 255.27 87.63 0) (unit 1) (in_bom yes) (on_board yes)
  (property "Reference" "#FLG0102" (id 0) (at 255.27 85.725 0) (effects (font (size 1.27 1.27)) hide))
  (property "Value" "PWR_FLAG" (id 1) (at 255.27 83.2358 0))
  (property "Footprint" "" (id 2) (at 255.27 87.63 0) (effects (font (size 1.27 1.27)) hide))
  (property "Datasheet" "~" (id 3) (at 255.27 87.63 0) (effects (font (size 1.27 1.27)) hide)))

 (symbol (lib_id "power:GND") (at 55.88 90.17 270) (unit 1) (in_bom yes) (on_board yes)
  (property "Reference" "#PWR03" (id 0) (at 49.53 90.17 0) (effects (font (size 1.27 1.27)) hide))
  (property "Value" "GND" (id 1) (at 52.6288 90.297 90) (effects (font (size 1.27 1.27)) (justify right)))
  (property "Footprint" "" (id 2) (at 55.88 90.17 0) (effects (font (size 1.27 1.27)) hide))
  (property "Datasheet" "" (id 3) (at 55.88 90.17 0) (effects (font (size 1.27 1.27)) hide)))

 (symbol (lib_id "power:GND") (at 55.88 92.71 270) (unit 1) (in_bom yes) (on_board yes)
  (property "Reference" "#PWR02" (id 0) (at 49.53 92.71 0) (effects (font (size 1.27 1.27)) hide))
  (property "Value" "GND" (id 1) (at 50.8 92.71 90))
  (property "Footprint" "" (id 2) (at 55.88 92.71 0) (effects (font (size 1.27 1.27)) hide))
  (property "Datasheet" "" (id 3) (at 55.88 92.71 0) (effects (font (size 1.27 1.27)) hide)))

 (symbol (lib_id "power:GND") (at 71.12 171.45 0) (unit 1) (in_bom yes) (on_board yes)
  (property "Reference" "#PWR01" (id 0) (at 71.12 177.8 0) (effects (font (size 1.27 1.27)) hide))
  (property "Value" "GND" (id 1) (at 71.247 175.8442 0))
  (property "Footprint" "" (id 2) (at 71.12 171.45 0) (effects (font (size 1.27 1.27)) hide))
  (property "Datasheet" "" (id 3) (at 71.12 171.45 0) (effects (font (size 1.27 1.27)) hide)))

 (symbol (lib_id "power:GND") (at 133.35 95.25 0) (unit 1) (in_bom yes) (on_board yes)
  (property "Reference" "#PWR04" (id 0) (at 133.35 101.6 0) (effects (font (size 1.27 1.27)) hide))
  (property "Value" "GND" (id 1) (at 133.477 99.6442 0))
  (property "Footprint" "" (id 2) (at 133.35 95.25 0) (effects (font (size 1.27 1.27)) hide))
  (property "Datasheet" "" (id 3) (at 133.35 95.25 0) (effects (font (size 1.27 1.27)) hide)))

 (symbol (lib_id "power:GND") (at 134.62 171.45 0) (unit 1) (in_bom yes) (on_board yes)
  (property "Reference" "#PWR06" (id 0) (at 134.62 177.8 0) (effects (font (size 1.27 1.27)) hide))
  (property "Value" "GND" (id 1) (at 134.747 175.8442 0))
  (property "Footprint" "" (id 2) (at 134.62 171.45 0) (effects (font (size 1.27 1.27)) hide))
  (property "Datasheet" "" (id 3) (at 134.62 171.45 0) (effects (font (size 1.27 1.27)) hide)))

 (symbol (lib_id "power:GND") (at 198.12 104.14 0) (unit 1) (in_bom yes) (on_board yes)
  (property "Reference" "#PWR07" (id 0) (at 198.12 110.49 0) (effects (font (size 1.27 1.27)) hide))
  (property "Value" "GND" (id 1) (at 198.247 108.5342 0))
  (property "Footprint" "" (id 2) (at 198.12 104.14 0) (effects (font (size 1.27 1.27)) hide))
  (property "Datasheet" "" (id 3) (at 198.12 104.14 0) (effects (font (size 1.27 1.27)) hide)))

 (symbol (lib_id "power:GND") (at 255.27 113.03 0) (unit 1) (in_bom yes) (on_board yes)
  (property "Reference" "#PWR05" (id 0) (at 255.27 119.38 0) (effects (font (size 1.27 1.27)) hide))
  (property "Value" "GND" (id 1) (at 255.397 117.4242 0))
  (property "Footprint" "" (id 2) (at 255.27 113.03 0) (effects (font (size 1.27 1.27)) hide))
  (property "Datasheet" "" (id 3) (at 255.27 113.03 0) (effects (font (size 1.27 1.27)) hide)))

 (symbol (lib_id "Jumper:SolderJumper_2_Open") (at 58.42 97.79 0) (unit 1) (in_bom yes) (on_board yes)
  (property "Reference" "JP2" (id 0) (at 57.15 102.87 0))
  (property "Value" "SolderJumper_2_Open" (id 1) (at 58.42 100.33 0))
  (property "Footprint" "Jumper:SolderJumper-2_P1.3mm_Open_RoundedPad1.0x1.5mm" (id 2) (at 58.42 97.79 0) (effects (font (size 1.27 1.27)) hide))
  (property "Datasheet" "~" (id 3) (at 58.42 97.79 0) (effects (font (size 1.27 1.27)) hide)))

 (symbol (lib_id "Connector:Conn_01x07_Female") (at 200.66 83.82 90) (unit 1) (in_bom yes) (on_board yes)
  (property "Reference" "J6" (id 0) (at 201.168 79.629 90))
  (property "Value" "Conn_01x07_Female" (id 1) (at 201.168 81.9404 90))
  (property "Footprint" "Connector_PinHeader_2.54mm:PinHeader_1x07_P2.54mm_Vertical" (id 2) (at 200.66 83.82 0) (effects (font (size 1.27 1.27)) hide))
  (property "Datasheet" "~" (id 3) (at 200.66 83.82 0) (effects (font (size 1.27 1.27)) hide)))

 (symbol (lib_id "Connector_Generic:Conn_02x03_Odd_Even") (at 147.32 88.9 0) (unit 1) (in_bom yes) (on_board yes)
  (property "Reference" "J5" (id 0) (at 148.59 80.8482 0))
  (property "Value" "Conn_02x03_Odd_Even" (id 1) (at 148.59 83.1596 0))
  (property "Footprint" "Connector_IDC:IDC-Header_2x03_P2.54mm_Vertical" (id 2) (at 147.32 88.9 0) (effects (font (size 1.27 1.27)) hide))
  (property "Datasheet" "~" (id 3) (at 147.32 88.9 0) (effects (font (size 1.27 1.27)) hide)))

 (symbol (lib_id "Connector_Generic:Conn_02x05_Odd_Even") (at 73.66 92.71 0) (unit 1) (in_bom yes) (on_board yes)
  (property "Reference" "J1" (id 0) (at 74.93 82.1436 0))
  (property "Value" "Conn_02x05_Odd_Even" (id 1) (at 74.93 84.455 0))
  (property "Footprint" "Connector_IDC:IDC-Header_2x05_P2.54mm_Vertical" (id 2) (at 73.66 92.71 0) (effects (font (size 1.27 1.27)) hide))
  (property "Datasheet" "~" (id 3) (at 73.66 92.71 0) (effects (font (size 1.27 1.27)) hide)))

 (symbol (lib_id "Connector_Generic:Conn_02x10_Odd_Even") (at 243.84 95.25 0) (unit 1) (in_bom yes) (on_board yes)
  (property "Reference" "J2" (id 0) (at 245.11 79.6036 0))
  (property "Value" "Conn_02x10_Odd_Even" (id 1) (at 245.11 81.915 0))
  (property "Footprint" "Connector_PinSocket_2.54mm:PinSocket_2x10_P2.54mm_Horizontal" (id 2) (at 243.84 95.25 0) (effects (font (size 1.27 1.27)) hide))
  (property "Datasheet" "~" (id 3) (at 243.84 95.25 0) (effects (font (size 1.27 1.27)) hide)))

 (symbol (lib_id "Connector:Conn_ARM_JTAG_SWD_10") (at 72.39 147.32 0) (unit 1) (in_bom yes) (on_board yes)
  (property "Reference" "J3" (id 0) (at 61.1378 146.177 0) (effects (font (size 1.27 1.27)) (justify right)))
  (property "Value" "Conn_ARM_JTAG_SWD_10" (id 1) (at 61.1378 148.463 0) (effects (font (size 1.27 1.27)) (justify right)))
  (property "Footprint" "tc2050-arm2010:Samtec_MECF-05-02-NP-L-DV_2x05_P1.27mm_Socket_Horizontal" (id 2) (at 72.39 147.32 0) (effects (font (size 1.27 1.27)) hide))
  (property "Datasheet" "http://infocenter.arm.com/help/topic/com.arm.doc.ddi0314h/DDI0314H_coresight_components_trm.pdf" (id 3) (at 63.5 179.07 90) (effects (font (size 1.27 1.27)) hide))
  (property "Partno" "FTSH-105-01-F-DV-K-TR" (id 4) (at 85.09 161.29 0))
  (property "Digikey" "SAM13160CT-ND" (id 5) (at 72.39 147.32 0) (effects (font (size 1.27 1.27)) hide)))

 (symbol (lib_id "Connector:Conn_ARM_JTAG_SWD_10") (at 135.89 147.32 0) (unit 1) (in_bom yes) (on_board yes)
  (property "Reference" "J4" (id 0) (at 124.6378 146.177 0) (effects (font (size 1.27 1.27)) (justify right)))
  (property "Value" "Conn_ARM_JTAG_SWD_10" (id 1) (at 124.6378 148.463 0) (effects (font (size 1.27 1.27)) (justify right)))
  (property "Footprint" "tc2050-arm2010:Samtec_MECF-05-02-NP-L-DV_2x05_P1.27mm_Socket_Horizontal" (id 2) (at 135.89 147.32 0) (effects (font (size 1.27 1.27)) hide))
  (property "Datasheet" "http://infocenter.arm.com/help/topic/com.arm.doc.ddi0314h/DDI0314H_coresight_components_trm.pdf" (id 3) (at 127 179.07 90) (effects (font (size 1.27 1.27)) hide))
  (property "Partno" "FTSH-105-01-F-DV-K-TR" (id 4) (at 148.59 161.29 0))
  (property "Digikey" "SAM89SAM13160CT-ND" (id 5) (at 135.89 147.32 0) (effects (font (size 1.27 1.27)) hide)))

)
